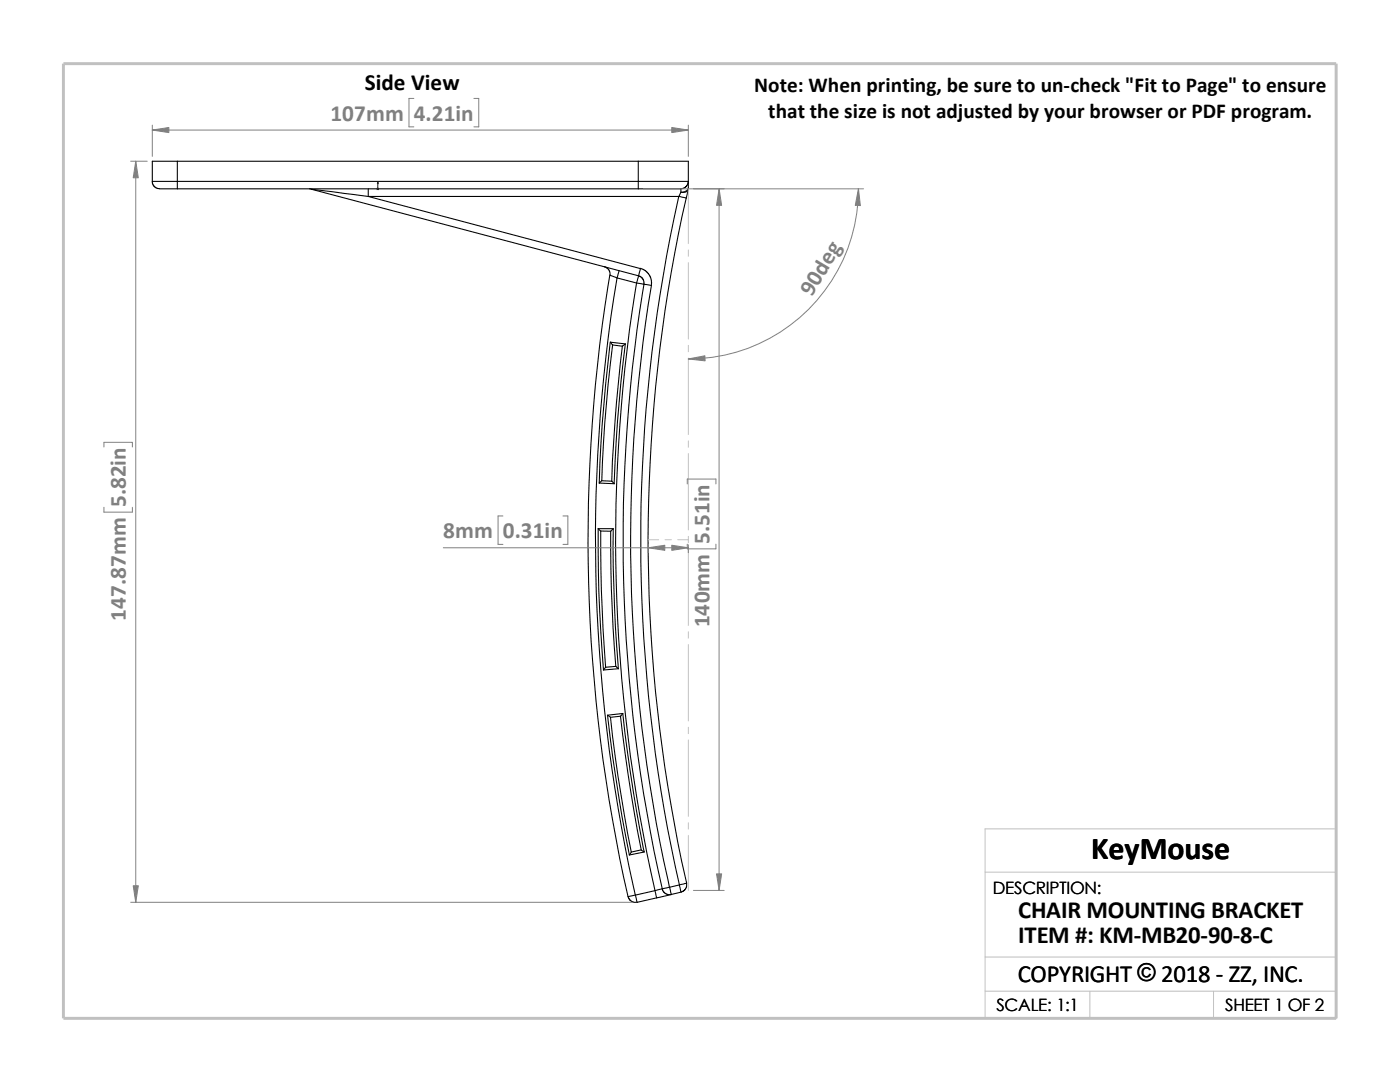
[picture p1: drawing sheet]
<svg xmlns="http://www.w3.org/2000/svg" width="279mm" height="216mm" viewBox="0 0 279 216" stroke-linecap="round" stroke-linejoin="round" font-family="sans-serif">
<g fill="none" stroke="#c0c0c0" stroke-width=".2">
<path d="M137.4 37.7v10.9M137.4 49.9v1.2M137.4 52.4v15.2M137.4 68.9v1.3M137.4 71.5v15.2M137.4 88v1.2M137.4 90.5v15.2M129.4 107.7h2M132.7 107.7h1.3M135.3 107.7h2.1M137.4 107v1.3M137.4 109.6v15.2"/>
<path d="M137.4 126.1v1.2M137.4 128.6v15.2M137.4 145.1v1.3M137.4 147.7v15.2M137.4 164.2v1.2M137.4 166.7v11M196.6 174h70.1M196.6 191h70.1M196.6 197.8h70.1M217.5 197.8v5.4M242.2 197.8v5.4M26.8 203.2h239.9v-37.8h-70.1v37.8"/>
</g>
<path d="M12.7 12.7h254v190.5h-254z" fill="none" stroke="#c0c0c0" stroke-width=".59"/>
<g fill="none" stroke="#000" stroke-width=".21">
<path d="M30.4 36.2h5M30.4 36.2v.3l.3 .6 .8 .5 3.9 .1M35.4 36.2v1.5M35.4 32.2h-5v4M35.4 32.2v4M35.4 36.2h92M35.4 32.2h92M35.4 37.7h92M61.8 37.7l.3 .1M62.1 37.8l65.3 17.2M62.1 37.8l11.4 1.4M73.5 39.2l54.3 14.4-.4 1.4"/>
<path d="M73.5 39.2h62M73.5 37.7v1.5M127.4 37.7h8.5M127.4 32.2v4M127.4 36.2v1.5M127.4 36.2h10M127.4 32.2h10v4M135.5 39.2a312.1 312.1 0 0 0 .1 137.4M135.5 39.2l1.4 .3M135.9 37.7v.7M135.9 38.4l-.4 .8M136.9 39.5a308.5 308.5 0 0 0 .1 136.7"/>
<path d="M137.3 37.8a1.13 1.13 0 0 1-1.4 .6M137.3 37.8l-.4 1.7M137.4 36.2l-.4 .9-.4 .4-.7 .2M137.4 37.5a1.3 1.3 0 0 1-1.5 .9M137.4 36.2v1.3M137.4 37.5l-.1 .3M120.6 53.2l.5 .2 .4 .4 .3 1.1 1.3 .6M121.7 54.9a321.2 321.2 0 0 0 3.7 124l1.4-.3M123.1 55.5l3.9 1M123.1 55.5a319.1 319.1 0 0 0 3.7 123.1M123.5 54l-.4 1.5M127 56.5l1.5 .2"/>
<path d="M127 56.5a316 316 0 0 0 3.7 121.2M127.4 55l.4 .2 .5 .5 .2 .6v.4M127.4 55l-.4 1.5M127.8 53.6l1 .4 .9 1 .3 1v1M128.5 56.7a313.9 313.9 0 0 0 3.7 120.6M128.5 56.7l1.5 .3M130 57a312.9 312.9 0 0 0 3.6 120M121.8 68.2a332.6 332.6 0 0 0-2.2 28.2M122.3 68.8l-.9 7.8-.7 7.8-.6 11.5M124.2 69l-1.2 11.4-.8 11.7-.1 3.9M124.8 68.6l-3-.3 .5 .5M124.8 68.6l-.6 .5-1.9-.3"/>
<path d="M124.8 68.6a303.8 303.8 0 0 0-2.2 27.9M120.1 95.9l-.5 .5M120.1 95.9l2 .1M122.1 96l.5 .5-3-.1M119.4 105.5l.5 .5M119.4 105.5h3M119.4 105.5a287.7 287.7 0 0 0 1 28.2M119.9 106h2M119.9 106l.1 11.7 .9 15.4M121.9 106l.1 11.4 .3 7.8 .6 7.8M122.4 105.5a310.7 310.7 0 0 0 1 27.9M122.4 105.5l-.5 .5"/>
<path d="M122.9 133l.5 .4-3 .3M122.9 133l-2 .1-.5 .6M121.2 142.7a346.3 346.3 0 0 0 4.4 27.9M121.8 143.1l1.5 11.7 2.7 15.2M123.8 142.9l-2 .2M123.8 142.9l2.1 15.2 2.1 11.5M124.3 142.4l-.5 .5M124.3 142.4l-3 .3 .5 .4M124.3 142.4a311.7 311.7 0 0 0 4.3 27.6M125.3 178.9l.3 .6 .4 .3 .5 .2h.7M126.8 178.6l.4 1.4M128 169.6l.6 .4-3 .6"/>
<path d="M128 169.6l-2 .4-.4 .6M130.7 177.7l-3.9 .9M130.7 177.7l.4 1.5M131.1 179.2l-3.9 .8M132.2 177.3l.1 .5 .5 .5 .5 .2h.7M132.2 177.3l-1.5 .4M133.6 177l-1.4 .3M133.6 177l.4 1.5M134 178.5l-2.9 .7M135.6 176.6l-2 .4M135.6 176.6l.3 1.4M135.6 176.6l1.4-.4v.7l-.2 .5-.3 .3-.6 .3"/>
<path d="M135.9 178l-1.9 .5"/>
</g>
<path d="M75.4 36.3l.1 .4h-.2z" fill="#00f" stroke="#00f" stroke-width=".2"/>
<path d="M75.3 37.7h.3M75.3 37.5l.3 .3M75.4 37.7h.1M75.4 36.3v1.5M75.5 37.5l-.3 .3" fill="none" stroke="#00f" stroke-width=".2"/>
<g fill="none" stroke="#808080" stroke-width=".2">
<path d="M82.6 19.6h-1v5.7h1M94.6 19.6h.9v5.7h-.9M26.1 32.2h3.3M27.1 32.2v147.8M30.4 26h107M30.4 25v6.2M128.4 37.7h43.9M137.4 25v6.2M143.5 37.7v140M171.3 37.7a33.9 33.9 0 0 1-33.9 33.9M20.7 89.2v-.9h5.7v.9M137.2 96.6v-1h5.7v1"/>
<path d="M20.7 101.2v1h5.7v-1M88.5 109.3h48.9M100.4 103h-1v5.6h1M112.4 103h.9v5.6h-.9M129.4 108.7v1.6M137.2 108.6v.9h5.7v-.9M137.4 108.7v1.6M138.4 177.7h6.1M26.1 180h100.1"/>
</g>
<g fill="#808080" stroke="#808080" stroke-width=".2">
<path d="M143.5 37.7l.5 3.3h-1z"/>
<path d="M143 174.4h1l-.5 3.3z"/>
<path d="M134.1 108.8l3.3 .5-3.3 .5z"/>
<path d="M129.4 109.3l3.3-.5v1z"/>
<path d="M137.4 71.6l3.3-.6v1z"/>
<path d="M171.3 37.7l.4 3.3h-1z"/>
<path d="M30.4 26l3.3-.6v1.1z"/>
<path d="M134.1 25.4l3.3 .6-3.3 .5z"/>
<path d="M27.1 32.2l.5 3.3h-1z"/>
<path d="M26.6 176.7h1l-.5 3.3z"/>
</g>
<text font-size="6.4" x="217.8" y="171.4">KeyMouse</text>
<g font-size="4.9">
<text x="203.2" y="183.2">CHAIR MOUNTING BRACKET</text>
<text x="203.2" y="188.1">ITEM #: KM-MB20-90-8-C</text>
<text x="203.1" y="195.9">COPYRIGHT © 2018 - ZZ, INC.</text>
<text x="227" y="195.8">©</text>
</g>
<text font-size="4.6" x="72.8" y="18">Side View</text>
<g font-size="4.6" fill="#808080">
<text x="66" y="24.1">107mm</text>
<text x="82.6" y="24.1">4.21in</text>
<text x="162" y="59.3" transform="rotate(-59 162 59.3)">90deg</text>
<text x="25.1" y="101.2" transform="rotate(-90 25.1 101.2)">5.82in</text>
<text x="88.5" y="107.4">8mm</text>
<text x="100.4" y="107.4">0.31in</text>
<text x="141.6" y="108.6" transform="rotate(-90 141.6 108.6)">5.51in</text>
<text x="25.1" y="123.8" transform="rotate(-90 25.1 123.8)">147.87mm</text>
<text x="141.6" y="125.2" transform="rotate(-90 141.6 125.2)">140mm</text>
</g>
<g font-size="4.2">
<text x="150.5" y="18.4">Note: When printing, be sure to un-check &quot;Fit to Page&quot; to ensure</text>
<text x="153.3" y="23.6">that the size is not adjusted by your browser or PDF program.</text>
</g>
<g font-size="3.4">
<text x="198.2" y="178.5">DESCRIPTION:</text>
<text x="198.8" y="201.7">SCALE: 1:1</text>
<text x="244.5" y="201.7">SHEET 1 OF 2</text>
</g>
</svg>
